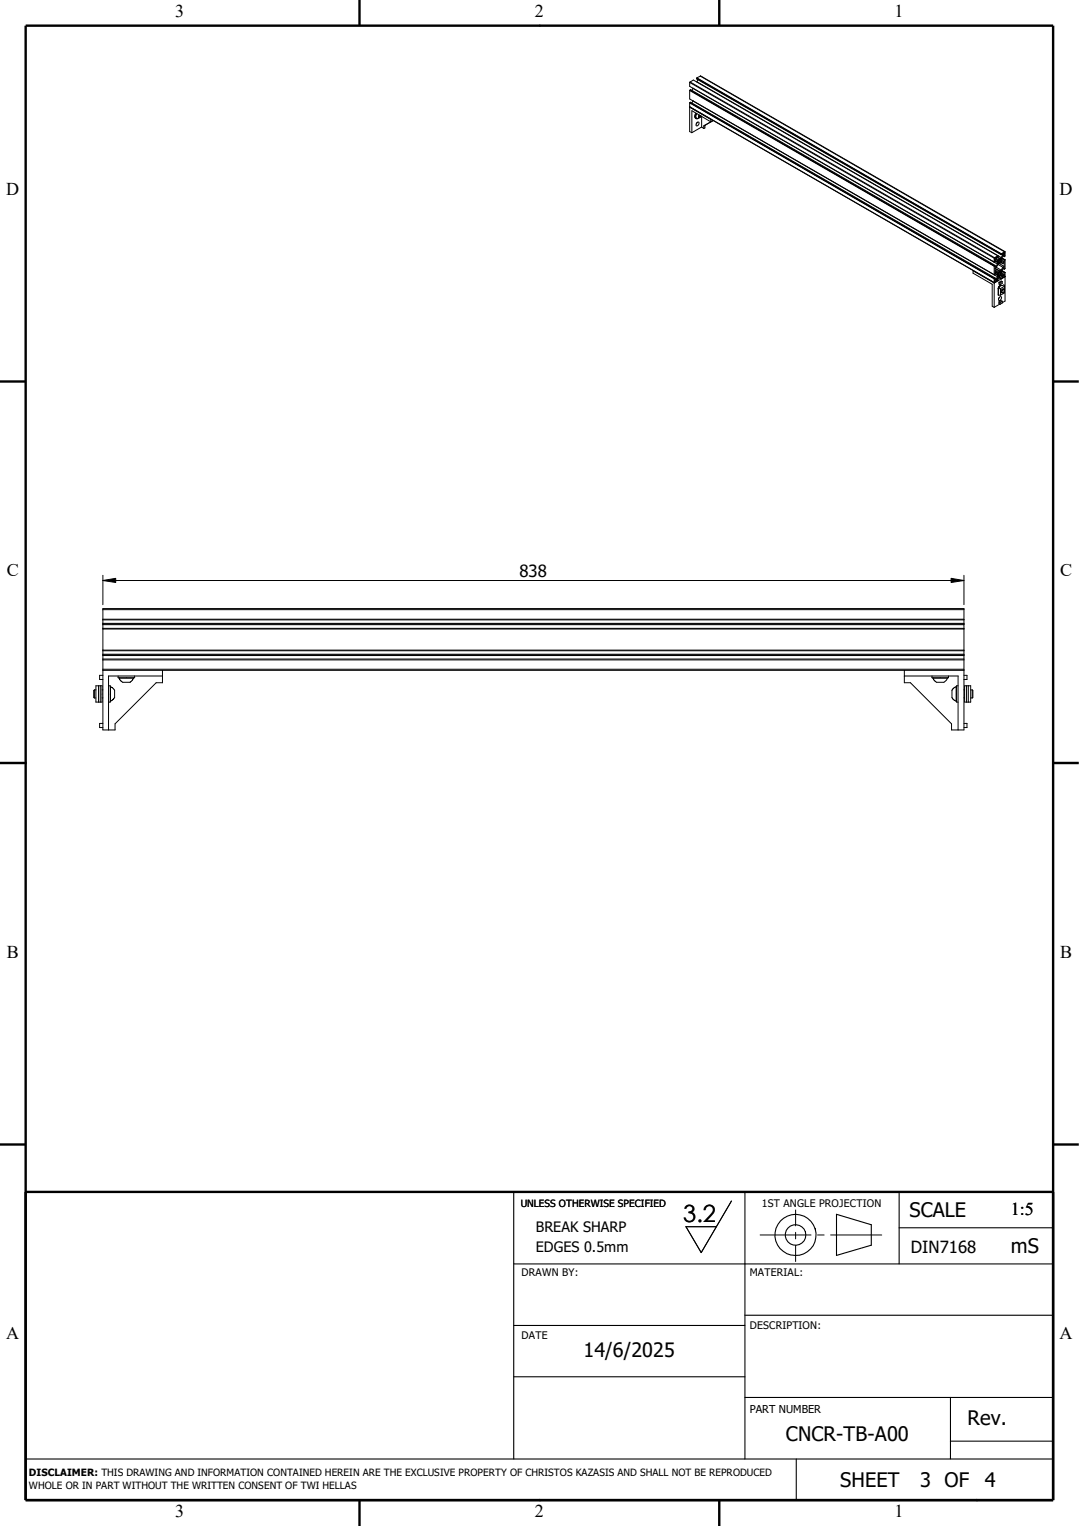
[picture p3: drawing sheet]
<svg xmlns="http://www.w3.org/2000/svg" width="210mm" height="297mm" viewBox="0 0 210 297" stroke-linecap="round" stroke-linejoin="round" font-family="sans-serif">
<g fill="none" stroke="#000" stroke-width=".19">
<path d="M134.2 16v.8l59.3 34.2M134.2 17.6v1.7l59.9 34.5M134.2 16l59.3 34.2M134.2 17.6l59.3 34.2M134.3 16h-.1M134.3 16l59.3 34.2M134.3 16l.7-.4 59.2 34.2M134.3 17.6h-.1M134.3 17.6l59.2 34.2M134.3 17.5v.1M134.3 19.9v.1M134.3 17.5l59.2 34.2"/>
<path d="M134.3 17.5l.1-.1 59.3 34.2M134.3 19.9l59.2 34.3M134.3 19.9l59.4 34.2M134.9 17.2l-.2 .4M134.9 17.2l59.2 34.2M134.9 17.2h.1M134.9 19.6l-.2 .5M135.6 15.3l59.3 34.1zM135.6 15.9h.1M135.6 15.2v.2l59.3 34.2M135.6 15.2l59.3 34.2M135.6 15.9l59.3 34.2"/>
<path d="M135.8 15.5l-.2 .4M136.3 14.8l59.3 34.2M136.3 14.8l-.7 .4M136.3 14.8l59.2 34.2M134.2 20.8h.1M134.2 20.8l59.3 34.2M134.2 20.9v4.7l.5 .2M134.2 20v.8M134.2 20.9l4.1 2.3M134.2 20.9h.1M134.2 20l59.3 34.3M134.2 20h.1"/>
<path d="M134.3 20l59.2 34.2M135.4 22a.66 .66 0 0 0 .1 1.1M135.6 22.1a.61 .61 0 0 0 0 1l.3-.1M135.6 22.1a.6 .6 0 0 0 0 .9M135.6 22.1a.46 .46 0 0 0-.2 .6 .46 .46 0 0 0 .4 .3l.4-.1 .2-.3M135.6 23.9l-.1 .2M135.6 23.1h.1M135.7 23.8l.1-.1a.4 .4 0 0 1 .2 .5 .4 .4 0 0 1-.4 .3 .39 .39 0 0 1 .1-.7zM136 22.7l.2 .1M136.1 22.6h.1M136.1 22.4l-.1 .4a.24 .24 0 0 0 .2 0 .24 .24 0 0 0 .2-.2M136.1 22.4l-.1 .4h.2"/>
<path d="M136.2 22.4l-.1 .2M136.2 22.5l.2 .1M136.2 22.5h.1M136.2 22.5l-.1 .1M136.4 22.6l-.2 .2M136.6 24.7l-1.9 1.1M136.6 24.7l.4 .3M136.6 22.6v2.1M137 24.5l.2-.1v.5l-.2 .1M137 24.5v.5M138.3 23.2v.5M138.3 23.7l-3.6-2.2v4.3"/>
<path d="M138.3 23.2h.1M138.8 23.5l-.5 .2M138.8 23.5l-1.8 1M189.4 52.7h.1M189.4 52.7l4.1 2.4M189.4 52.7v.5l3.7 2.1v4.3l.4 .2M193.5 54.3l.1 .7M193.5 50.2v.8M193.5 51.8v1.7M193.5 55.1v4.7M193.5 51v.1M193.5 53.5h.1"/>
<path d="M193.5 54.2v.1M193.5 51.7v.1M193.5 54.2h.1M193.5 51.8h.1M193.6 50.2v.3l.3-.1M193.6 54.6v.3l.3-.1M193.6 50.2l.3-.1v.3M193.6 54.6l.3-.2v.4M193.6 50.2l.3 .2M193.6 54.6l.3 .2M193.6 50.2h-.1M193.7 54.1l-.2 .1"/>
<path d="M193.7 51.6v.4l.2-.1M193.7 52.2v.7l.2-.2M193.7 54.1v.3l.2-.1M193.7 51.6l-.2 .1M193.7 50.8l.4 .3M193.7 51.8l.2 .1M193.7 52.6l.2 .1M193.7 52.3l.8 .5M193.7 53.3l.4 .3M193.7 52.2l.9 .5M193.7 54.2l.2 .1M193.9 52l-.2 .2"/>
<path d="M193.9 52.7l.4 .3 .2-.2M193.9 52l1 .6M194 54.3l.3 .2M194.1 50.1l.4 .2M194.1 51v-.3l-.2-.2-.2 .1-.2 .5M194.1 53.4v-.3l-.2-.1-.2 .1-.2 .4M194.1 53.8l-.2 .5M194.1 51.1v.3M194.1 53.6v.2M194.1 53.4l.1 .1M194.1 51.4l-.2 .5M194.1 51h.1"/>
<path d="M194.1 51l-.4-.3 .5 .3M194.1 50l.5 .3M194.1 53.4l-.4-.2 .5 .3M194.2 53.5l-.1 .1M194.2 51l-.1 .1M194.2 49.8h.1M194.2 49.8l-.6 .4M194.3 51.2l.1 .1M194.3 53.6l.1 .1M194.3 56.1l.1 .1M194.3 49.8l-.3 .3v.2l.3 .2 .2-.2M194.3 54.5l-.1 .2-.6 .3"/>
<path d="M194.3 56.1l.1 1.3M194.3 51.5l-.4 .5M194.3 51.5l.9 .5M194.3 51.2v.1h.1M194.3 53.6v.2l.1-.1M194.4 50.8v.3M194.4 53.3v.2M194.4 56.2v1.2M194.4 56.2h.3M194.4 57.4h.3M194.4 51.1l-.1 .1M194.4 53.5l-.1 .1"/>
<path d="M194.4 51.1h.1M194.4 53.5v.1M194.4 55.8l.6-.3h.5v1.5l-.8 .4M194.4 50.6l.5 .2M194.4 53l.5 .3M194.4 55.8l.1 .1-.2 .2M194.4 55.8v.2M194.4 50.6l.4 .2M194.4 53l.4 .3M194.4 50.6l-.1 .2 .5 .2 .1-.2M194.4 53l-.1 .2 .5 .3 .1-.2M194.4 54.9v.4l.2 .1"/>
<path d="M194.4 58.8v.3l.2 .1M194.4 54.9l.2 .2M194.4 53.8h.1M194.4 58.8l.2 .1M194.4 51.1v.2M194.4 53.6v.1M194.5 55.7l-.1 .1M194.5 57.9l-.1 .2M194.5 53.8v.3l-.4 .3v-.2M194.5 53.8l-.3 .3M194.5 51.3l.4-.2 .3 .2 .3-.2v.8M194.5 51.3l-.2 .2"/>
<path d="M194.5 51.3l1 .6M194.5 53.9l.4 .2M194.5 57.9l.3-.2a.39 .39 0 0 1 0 .5 .39 .39 0 0 1-.4 .2zM194.6 55.6v.2M194.6 59.2l-1.1 .6M194.6 50.3h-.1M194.6 52.7l-.1 .1M194.6 55.5l.2 .1M194.6 55.1v.3M194.6 58.9v.3M194.7 50.5l-.3 .1M194.7 52.9l-.3 .1"/>
<path d="M194.7 52.9l.1 .1M194.7 50.5h.1M194.7 53.7l.5 .3M194.7 51l-.3 .1M194.7 53.4l-.3 .2M194.7 56.2v1.2M194.8 50.4h.1M194.8 52.8l.1 .1M194.8 50.8h.1M194.8 50.4l-.1 .1M194.8 53.3h.1M194.8 52.8l-.1 .1"/>
<path d="M194.8 50.4l.1-.1v.1M194.8 50.5v.3M194.8 53v.3M194.9 54.1v.2M194.9 54.2h.1M194.9 49.6l.3-.2v.3M194.9 50.1l-.3 .2M194.9 52.6l-.3 .1M194.9 50.4l-.1 .1M194.9 52.9l-.1 .1M194.9 54.2l-.4-.1 .4 .2M194.9 55.6a.39 .39 0 0 0-.4 0 .39 .39 0 0 0-.1 .4"/>
<path d="M194.9 49.4v.2M194.9 49.5l.3 .2M195 50.2v.7l.3 .2 .2-.1M195 52.7v.7l.3 .1 .2-.1M195 50.7l.5 .3M195 50.3l.5 .3M195 50.2l.6 .3M195 50.2l.6 .4M195 53.1l.5 .3M195 52.8l.5 .2M195 52.7l.6 .3M195.1 54.8l-.2-.1-.5 .2"/>
<path d="M195.1 58.6l-.2-.1-.5 .3M195.1 54.8l-.5 .3M195.1 54.8v.4l-.5 .2M195.1 58.6v.4l-.5 .2M195.1 58.6l-.5 .3M195.2 54l-.3 .1M195.2 54v-.3l-.3-.1-.3 .1-.6 .7v.3l.3-.2M195.2 49.7l-.3 .4M195.2 56.5a.22 .22 0 0 1 .3 0 .22 .22 0 0 1-.1 .3l-.3 .1zM195.2 52l-.3 .6M195.2 49.3l.3-.2v.3M195.2 53.6l.3-.1v.3"/>
<path d="M195.2 49.3v.3l.3-.2M195.2 53.6v.4l.3-.2M195.2 49.3l.3 .1M195.2 49.8l.3 .2M195.2 52.2l.3 .2M195.2 53.6l.3 .2M195.4 56.3a.39 .39 0 0 0-.5 .2 .39 .39 0 0 0 .1 .5M195.5 50v-.4l-.5 .6M195.5 50.6v.4M195.5 52.4v-.3l-.5 .6M195.5 53v.4M195.5 51.9l-.3 .1"/>
<path d="M195.5 55.7l-.8 .5M195.5 56.5v-.1a.38 .38 0 0 0-.5 .1 .38 .38 0 0 0 .1 .5l.1-.1M195.5 49l-.6 .4M195.5 49l.1 .8-.1 .2M195.6 50.5v.1M195.6 53h.1M195.6 50.5l-.1 .1M195.6 53h-.1M195.6 53v.8l-.7 .5M195.6 53.8h.1M195.6 53.8l-2.1 1.3M195.6 50.6v1.6l-.1 .2"/>
<path d="M195.6 53.8v4.8l-.5 .3M20 112v5.7M20 118.7v11.6M20 118.7h167.6M20 113h167.6M187.6 118.7v-.3h-167.6v.3M187.6 112v5.7M187.6 118.7v11.6M18.4 134.3l-.2 .1v1.3l.2 .1M18.4 134.3h.3M18.4 135.8h.3M18.4 134.3v1.5"/>
<path d="M18.7 133.5h1.2v3.2h-1.2zM19.2 133.5v3.2M19.5 133.5v3.2M19.9 134.3h.1M19.9 135.8h.1M20 130.5h167.6M20 130.5v11.6h2.4v-1.2l8-8h1.2v-2.4M20 131.4h-.6v.8h.6M20 120.5h167.6M20 122.4h167.6M20 126.5h167.6M20 130.3h167.6"/>
<path d="M20 128.4h167.6M20 120.6h167.6M20 126.7h167.6M20 122.3h167.6M20 128.3h167.6M20 121.5h167.6M20 121.3h167.6M20 121.6h167.6M20 127.6h167.6M20 127.5h167.6M20 127.3h167.6M20 130.3v.2"/>
<path d="M21.1 133.5h.4v3.2h-.4M21.5 133.7h.1M21.5 136.5h.1M21.5 133.6l.3 .2 .5 .5a1.9 1.9 0 0 1-.2 1.7l-.6 .5M21.5 133.7v2.8M23 131.6v.3h3.2v-.3M23.2 132h2.8M23.2 131.9v.1M23.2 132l.2 .4 .5 .4M26 131.9v.1M26 132l-.7 .8h-1.4M31.6 131.6h-10.5v10.5"/>
<path d="M176 130.5v2.4h1.2l8 8v1.2h2.4v-11.6M176 131.6h10.5v10.5M181.4 131.6v.3h3.2v-.3M181.6 131.9v.1M181.6 132h2.8M181.6 132l.2 .4 .5 .4M184.4 131.9v.1M184.4 132l-.2 .5a1.97 1.97 0 0 1-1.9 .3M186.1 133.7h.1M186.1 133.7l-.4 .2-.4 .5v1.4l.3 .4 .5 .2M186.1 133.7l.1 2.8M186.5 133.5h-.3v3.2h.3"/>
<path d="M187.6 130.3v.2M187.6 134.3h.1M187.6 135.8h.1M187.6 131.4h.6v.8h-.6M187.7 133.5h1.2v3.2h-1.2zM188.1 133.5v3.2M188.5 133.5v3.2M188.9 134.3h.3M188.9 135.8h.3M189.2 134.3l.2 .1v1.3l-.2 .1M189.2 134.3v1.5M20 140.8h-.6v.8h.6"/>
<path d="M187.6 140.8h.6v.8h-.6M142.4 233.8l-5.9 10-3-5h5.9M154.9 235.5v3.1M154.9 239.9v1.2M148 240.4h9.9M154.9 242.4v3.1M159.1 240.4h1.3M161.7 240.4h9.9"/>
</g>
<g fill="none" stroke="#000" stroke-width=".21">
<path d="M100 232v52M145 232v52M162.8 236.3l6.8 2.1v4l-6.8 1.9zM175 239h30M175 232v14M100 246h105M100 258h45M145 256h60M100 268h45M145 272h60M185 272v12M5 284h200"/>
<path d="M155 284v8M185 280.5h20"/>
<circle cx="154.8" cy="240.4" r="4"/>
<circle cx="154.8" cy="240.4" r="2"/>
</g>
<path d="M5 5h200v287h-200zM70 0v5M140 0v5M0 74.3h5M205 74.3h5M0 148.5h5M205 148.5h5M0 222.8h5M5 232h200M205 222.8h5M70 292v5M140 292v5" fill="none" stroke="#000" stroke-width=".47"/>
<path d="M20 113l2.5-.4v.8zM185.1 112.6l2.5 .4-2.5 .4z" fill="#000" stroke="#000" stroke-width=".19"/>
<text font-size="4.6" x="133" y="237.8">3.2</text>
<g font-size="3.9">
<text x="177" y="236.9">SCALE</text>
<text x="196.7" y="243.9">mS</text>
<text x="113.6" y="264.1">14/6/2025</text>
<text x="153" y="280.5">CNCR-TB-A00</text>
<text x="188.3" y="277.3">Rev.</text>
<text x="163.5" y="289.3">SHEET</text>
<text x="179.1" y="289.3">3 OF</text>
<text x="191.7" y="289.3">4</text>
</g>
<g font-size="3.5">
<text x="34.1" y="3.3">3</text>
<text x="104.1" y="3.3">2</text>
<text x="174.1" y="3.3">1</text>
<text x="1.2" y="37.9">D</text>
<text x="206.2" y="37.9">D</text>
<text x="1.3" y="112.2">C</text>
<text x="206.3" y="112.2">C</text>
<text x="1.3" y="186.4">B</text>
<text x="206.3" y="186.4">B</text>
<text x="196.7" y="236.4">1:5</text>
<text x="1.2" y="260.7">A</text>
<text x="206.2" y="260.7">A</text>
<text x="34.1" y="295.3">3</text>
<text x="104.1" y="295.3">2</text>
<text x="174.1" y="295.3">1</text>
</g>
<g font-size="3.3">
<text x="101.1" y="112.3">838</text>
<text x="177.3" y="243.9">DIN7168</text>
</g>
<g font-size="2.8">
<text x="104.3" y="239.9">BREAK SHARP</text>
<text x="104.3" y="243.7">EDGES 0.5mm</text>
</g>
<text font-size="2.1" x="145.9" y="275">PART NUMBER</text>
<g font-size="2">
<text x="148.3" y="234.9">1ST ANGLE PROJECTION</text>
<text x="101.5" y="248.3">DRAWN BY:</text>
<text x="145.9" y="248.3">MATERIAL:</text>
<text x="101.5" y="260.7">DATE</text>
<text x="145.9" y="258.7">DESCRIPTION:</text>
</g>
<g font-size="1.9">
<text x="101.3" y="234.9">UNLESS OTHERWISE SPECIFIED</text>
<text x="5.6" y="287.3">DISCLAIMER: THIS DRAWING AND INFORMATION CONTAINED HEREIN ARE THE EXCLUSIVE PROPERTY OF CHRISTOS KAZASIS AND SHALL NOT BE REPRODUCED</text>
<text x="5.6" y="289.8">WHOLE OR IN PART WITHOUT THE WRITTEN CONSENT OF TWI HELLAS</text>
</g>
</svg>
